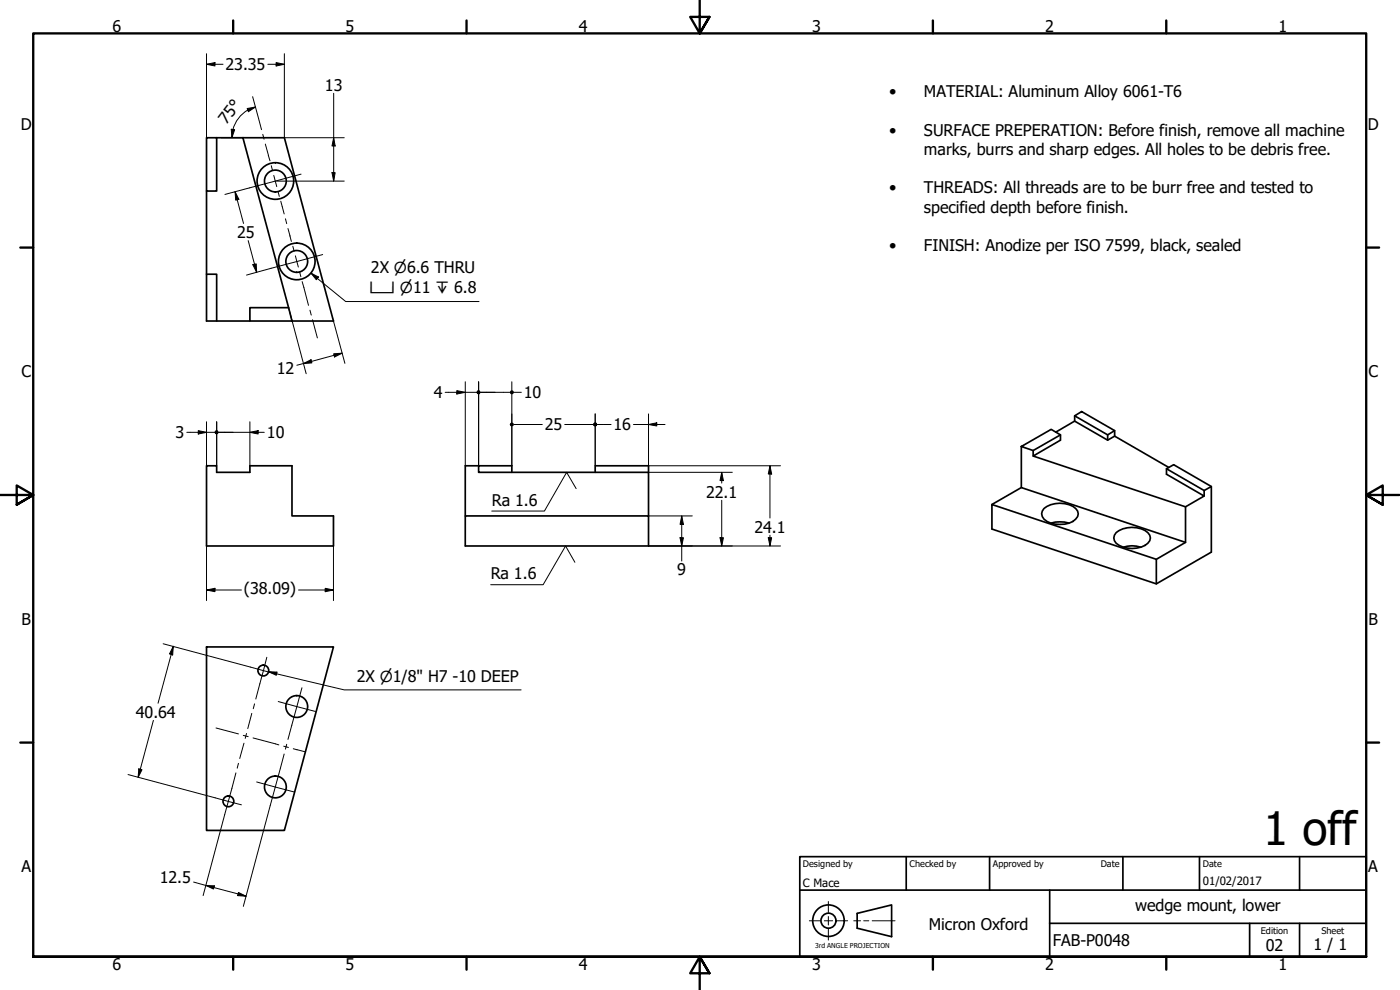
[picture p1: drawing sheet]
<svg xmlns="http://www.w3.org/2000/svg" width="420mm" height="297mm" viewBox="0 0 420 297" stroke-linecap="round" stroke-linejoin="round" font-family="sans-serif">
<!-- layer: Visible (ISO) -->
<g fill="none" stroke="#000" stroke-width=".51">
<path d="M62 41.3h3v16h-3zM62 57.3v25M65 41.3h7.9l13.7 51M72.9 41.3h12.4l14.8 55h-12.5M65 96.3v-14h-3v14h13M75 92.3h11.6l1 4h-12.6zM62 139.7h3v2h10v-2h12.6v15.1h12.5v9h-38.1zM143.6 139.7h-4v15.1M306.5 134l9-5.2 2.8 1.7-8.2 4.7zM306.5 134v12.3l49.3 16.4M310.1 135.2v1.6M316.9 129.7l5.6-3.3 9.9 5.7 2.1-1.2 16.3 9.4"/>
<path d="M318.3 130.5v1.6l-8.2 4.7 45.7 15.3 5.6-3.3-11.3-6.5v-1.7l2.1-1.2 11.3 6.6M322.5 124.8l2.1-1.3 9.9 5.7-2.1 1.3zM322.5 124.8v1.6M332.4 130.5v1.6M334.5 129.2v1.7M139.6 154.8h55v9h-55zM153.6 141.7v-2h-10v2h51v13.1M178.6 141.7v-2h16v2M306.5 146.3l-8.8 5.1M313.3 152.6a7.9 7.9 0 0 1 9.5 0 2.03 2.03 0 0 1 0 3.2 7.9 7.9 0 0 1-9.5 0 2.15 2.15 0 0 1 0-3.2zM315.4 157a9.7 9.7 0 0 1 5.4 0M335 159.8a7.9 7.9 0 0 1 9.5 0 2.22 2.22 0 0 1-.8 3.8 8.2 8.2 0 0 1-8.7-.6 2.15 2.15 0 0 1 0-3.2z"/>
<path d="M350.1 140.6l11.3 6.6M355.8 152.1v10.6l-8.8 5.1M361.4 148.8v-1.6l2.1-1.2v19.7l-16.5 9.5-49.3-16.5v-7.3l49.3 16.4v7.4M337.1 164.2a8.2 8.2 0 0 1 5.3 0M62 194.1h38.1l-14.8 55.1h-23.3z"/>
<circle cx="82.6" cy="54.3" r="5.5"/>
<circle cx="82.6" cy="54.3" r="3.3"/>
<circle cx="89.1" cy="78.4" r="5.5"/>
<circle cx="89.1" cy="78.4" r="3.3"/>
<circle cx="79" cy="201.2" r="1.62"/>
<circle cx="89.1" cy="212" r="3.3"/>
<circle cx="82.6" cy="236.1" r="3.3"/>
<circle cx="68.5" cy="240.4" r="1.62"/>
</g>
<!-- layer: Border (ISO) -->
<g fill="none" stroke="#000" stroke-width=".7">
<path d="M70 6.1v3.9M140 6.1v3.9M210 0v10l-2.9-4.9h5.8l-2.9 4.9 2.9-4.9M280 6.1v3.9M350 6.1v3.9M6.1 74.3h3.9M410 74.3h3.9M0 148.5h10l-5-2.8v5.7l5-2.9-5 2.9M420 148.5h-10l5-2.8v5.7l-5-2.9 5 2.9M6.1 222.8h3.9M410 222.8h3.9M10 287.1v-277.1h400v277.1h-400h400"/>
<path d="M70 287.1v3.8M140 287.1v3.8M212.9 292l-2.9-4.9 2.9 4.9h-5.8l2.9-4.9v9.9M280 287.1v3.8M350 287.1v3.8"/>
</g>
<!-- layer: Sketch Geometry (ANSI) -->
<path d="M242.9 276.3h3.2M247.4 276.3h2.5M248.6 270.5v3.3M248.6 275v2.5M248.6 278.8v3.3M251.1 276.3h3.3M256.2 276.3h2.1M259.2 276.3h1.5M261.7 276.3h6.9" fill="none" stroke="#000" stroke-width=".3"/>
<g fill="none" stroke="#000" stroke-width=".51">
<path d="M257.2 274.1l10.4-2.6v9.5l-10.4-2.5z"/>
<circle cx="248.6" cy="276.2" r="4.7"/>
<circle cx="248.6" cy="276.2" r="2.25"/>
</g>
<!-- layer: Title (ISO) -->
<path d="M240 257h170v30.1h-170zM272 257v10.1M297 257v10.1M337 257v10.1M360 257v10.1M390 257v10.1M240 267.1h170M315 277h95M315 267.1v20M375 277v10.1M390 277v10.1" fill="none" stroke="#000" stroke-width=".51"/>
<!-- layer: Center Mark (ISO) -->
<path d="M90.4 52.2l-15.5 4.2M96.8 76.4l-15.5 4.1M75.1 200.1l7.9 2.1M83.5 210.5l11.2 3M64.6 239.4l7.9 2.1M77 234.6l11.2 3" fill="none" stroke="#000" stroke-width=".3"/>
<!-- layer: Centerline (ISO) -->
<g fill="none" stroke="#000" stroke-width=".3">
<path d="M77.6 35.5l.9 3.4M78.9 40.3l.3 1.5M79.6 43.2l1 3.5M80.5 46.6l.5 1.6M81.4 49.7l.4 1.5M82.2 52.6l.9 3.4M83.4 57.5l.4 1.4M84.3 60.4l1 3.8M85.7 65.6l.3 1.5M86.4 68.6l.7 2.3M87 70.7l.4 1.7M87.9 73.9l.4 1.4"/>
<path d="M88.6 76.8l.9 3.3M89.9 81.6l.4 1.4M90.7 84.5l1.9 7.1M93 93.1l.4 1.4M93.8 95.9l1.4 5.5M80.1 197.2l-3.3 12.5M64.8 218.4l6.8 1.8M75.6 214l-1.2 4.6M76.4 211.2l-.4 1.4M90.6 206.4l-4.2 15.5M70.8 231.9l-3.4 12.5M71.6 229l-.4 1.5"/>
<path d="M73 220.6l1.5 .4M73.2 223l-1.3 4.6M74 220.1l-.4 1.4M75.9 221.4l7.8 2.1M85.2 223.9l1.4 .4M85.3 226.2l-4.2 15.5M86 223.3l-.3 1.5M88 224.6l1.2 .4M89 224.9l2.4 .6"/>
</g>
<!-- layer: Dimension (ISO) -->
<g fill="none" stroke="#000" stroke-width=".3">
<path d="M62 19.3l2.5-.5v1zM62 16.1v25.2M62 19.3h4.9M80.4 19.3h4.9M82.9 18.8l2.4 .5-2.4 .5zM85.3 16.1v25.2h18M69.4 38.8l1 .1-.8 2.4zM69.9 38.8l-.3 2.5M74.2 32.6l2.4-.5-2.1 1.4zM74.4 33a9.6 9.6 0 0 0-4.5 5.8M75.8 29l1.8 6.5M76.6 32.1l-2.2 1"/>
<path d="M100.1 28v26.3M66.4 41.3h6.5M70.5 57.5l1.2 2.3-1 .3zM70.5 57.5l2.6 9.5M74.9 56.4l-7.4 1.9M83 54.3h20.3M99.6 51.8h1l-.5 2.5zM100.1 41.3l.5 2.5h-1zM74.5 72.2l2.5 9.5M75.9 79.4l1-.2 .1 2.5zM81.3 80.5l-7.3 2M86.6 92.3l5.3 19.8"/>
<path d="M100.1 96.3l3.4 12.7M91.1 109.1l2.2-1.2 .3 1zM100.1 106.2l2.6-.2-2.3 1.1zM102.7 106l-13.6 3.6M133.6 117.7h10M137.1 117.2l2.5 .5-2.5 .5zM139.6 114.5v25.2M143.6 114.5v25.2M144.2 117.7h8.8M153.6 117.7h2.9M153.6 114.5v25.2M56.1 129.7h8.9"/>
<path d="M59.5 129.2l2.5 .5-2.5 .5zM62 126.5v13.2M65 126.5v13.2M65.6 129.7h13.7M75 129.7l2.5-.5v1zM75 126.5v13.2M154.2 127.4h8.6M169.5 127.4h8.5M178.6 124.2v15.5M179.3 127.4h4.1M190.1 127.4h9.5M194.6 127.4l2.5-.5v.9z"/>
<path d="M194.6 124.2v15.5h39.7M231.1 139.7l.5 2.5h-1zM231.1 139.7v15.7M194.6 154.8h13.2M194.6 141.7h25.2M204.6 154.8l.5 2.5h-1zM204.6 154.8v13.5M216.6 141.7l.5 2.5h-1zM216.6 141.7v3.3M216.6 150.1v13.7M62 177l2.5-.5v1zM62 163.8v16.4"/>
<path d="M62 177h10.5M89.6 177h10.5M97.6 176.5l2.5 .5-2.5 .5zM100.1 163.8v16.4M194.6 163.8h39.7M204.1 161.3h1l-.5 2.5zM216.1 161.3h1l-.5 2.5zM230.6 161.3h1l-.5 2.5zM231.1 160.6v3.2M49 193.2l26.1 6.9M52 193.9l-.2 2.6-.9-.3zM52 193.9l-4.6 17.1"/>
<path d="M46 216.1l-4.5 17.1M38.4 232.4l26.2 7M41.7 230.7l.9 .2-1.1 2.3zM67.4 244.4l-6.4 24.3M81.1 241.7l-8.1 30.3M58.1 264.7l15.8 4.2M61.8 265.7l2.5 .1-.2 .9zM71.6 267.8l2.3 1.1-2.6-.2z"/>
</g>
<g fill="#000">
<path d="M62 19.3l2.5-.5v1z" fill-rule="evenodd"/>
<path d="M82.9 18.8l2.4 .5-2.4 .5z" fill-rule="evenodd"/>
<path d="M69.4 38.8l1 .1-.8 2.4z" fill-rule="evenodd"/>
<path d="M74.2 32.6l2.4-.5-2.1 1.4z" fill-rule="evenodd"/>
<path d="M70.5 57.5l1.2 2.3-1 .3z" fill-rule="evenodd"/>
<path d="M99.6 51.8h1l-.5 2.5z" fill-rule="evenodd"/>
<path d="M100.1 41.3l.5 2.5h-1z" fill-rule="evenodd"/>
<path d="M75.9 79.4l1-.2 .1 2.5z" fill-rule="evenodd"/>
<path d="M91.1 109.1l2.2-1.2 .3 1z" fill-rule="evenodd"/>
<path d="M100.1 106.2l2.6-.2-2.3 1.1z" fill-rule="evenodd"/>
<path d="M137.1 117.2l2.5 .5-2.5 .5z" fill-rule="evenodd"/>
<path d="M59.5 129.2l2.5 .5-2.5 .5z" fill-rule="evenodd"/>
<path d="M75 129.7l2.5-.5v1z" fill-rule="evenodd"/>
<path d="M194.6 127.4l2.5-.5v.9z" fill-rule="evenodd"/>
<path d="M204.6 154.8l.5 2.5h-1z" fill-rule="evenodd"/>
<path d="M216.6 141.7l.5 2.5h-1z" fill-rule="evenodd"/>
<path d="M231.1 139.7l.5 2.5h-1z" fill-rule="evenodd"/>
<path d="M62 177l2.5-.5v1z" fill-rule="evenodd"/>
<path d="M97.6 176.5l2.5 .5-2.5 .5z" fill-rule="evenodd"/>
<path d="M204.1 161.3h1l-.5 2.5z" fill-rule="evenodd"/>
<path d="M216.1 161.3h1l-.5 2.5z" fill-rule="evenodd"/>
<path d="M230.6 161.3h1l-.5 2.5z" fill-rule="evenodd"/>
<path d="M52 193.9l-.2 2.6-.9-.3z" fill-rule="evenodd"/>
<path d="M41.7 230.7l.9 .2-1.1 2.3z" fill-rule="evenodd"/>
<path d="M61.8 265.7l2.5 .1-.2 .9z" fill-rule="evenodd"/>
<path d="M71.6 267.8l2.3 1.1-2.6-.2z" fill-rule="evenodd"/>
<circle cx="143.6" cy="117.7" r=".61"/>
<circle cx="153.6" cy="117.7" r=".63"/>
<circle cx="65" cy="129.7" r=".61"/>
<circle cx="153.6" cy="127.3" r=".62"/>
<circle cx="178.6" cy="127.3" r=".62"/>
<circle cx="178.6" cy="127.4" r=".63"/>
</g>
<!-- layer: Symbol (ISO) -->
<path d="M93.3 82l2.3 1.1-.7 .8zM93.3 82l10.5 8.5h40M172.9 146.6l-2.8-4.9-6.7 11.6h-15.8M172.5 168.7l-2.8-4.9-6.7 11.6h-15.7M80.6 201.5l2.5 .2-.2 .9zM80.6 201.5l22.7 5.5h53.1" fill="none" stroke="#000" stroke-width=".3"/>
<g fill="#000">
<path d="M93.3 82l2.3 1.1-.7 .8z" fill-rule="evenodd"/>
<path d="M80.6 201.5l2.5 .2-.2 .9z" fill-rule="evenodd"/>
</g>
<text font-size="13.8" x="379.1" y="253.5">1 off</text>
<g font-size="4.8">
<text x="33.7" y="9.6">6</text>
<text x="103.7" y="9.6">5</text>
<text x="173.7" y="9.6">4</text>
<text x="243.7" y="9.6">3</text>
<text x="313.7" y="9.6">2</text>
<text x="383.7" y="9.6">1</text>
<text x="67.7" y="21.1">23.35</text>
<text x="97.5" y="27.2">13</text>
<text x="266.8" y="29.2">•</text>
<text x="277.3" y="29.2">MATERIAL: Aluminum Alloy 6061-T6</text>
<text x="6.2" y="38.9">D</text>
<text x="68" y="37.5" transform="rotate(-53 68 37.5)">75°</text>
<text x="266.8" y="40.8">•</text>
<text x="277.3" y="40.8">SURFACE PREPERATION: Before finish, remove all machine</text>
<text x="410.5" y="38.9">D</text>
<text x="277.3" y="46.5">marks, burrs and sharp edges. All holes to be debris free.</text>
<text x="266.8" y="58">•</text>
<text x="277.3" y="58">THREADS: All threads are to be burr free and tested to</text>
<text x="277.3" y="63.8">specified depth before finish.</text>
<text x="71.2" y="71.4">25</text>
<text x="266.8" y="75.3">•</text>
<text x="277.3" y="75.3">FINISH: Anodize per ISO 7599, black, sealed</text>
<text x="111.3" y="81.9">2X ⌀6.6 THRU</text>
<text x="6.4" y="113.1">C</text>
<text x="83.1" y="112.3">12</text>
<text x="410.7" y="113.1">C</text>
<text x="130.2" y="119.5">4</text>
<text x="157.2" y="119.5">10</text>
<text x="52.6" y="131.5">3</text>
<text x="80.1" y="131.5">10</text>
<text x="163.5" y="129.1">25</text>
<text x="184.1" y="129.1">16</text>
<text x="212" y="149.3">22.1</text>
<text x="147.6" y="151.8">Ra 1.6</text>
<text x="226.4" y="159.8">24.1</text>
<text x="147.3" y="173.8">Ra 1.6</text>
<text x="203.3" y="172.6">9</text>
<text x="73.2" y="178.4">(38.09)</text>
<text x="6.4" y="187.4">B</text>
<text x="410.7" y="187.4">B</text>
<text x="107.1" y="204.6">2X ⌀1/8&quot; H7 -10 DEEP</text>
<text x="40.8" y="215.3">40.64</text>
<text x="6.4" y="261.7">A</text>
<text x="410.7" y="261.7">A</text>
<text x="47.9" y="265">12.5</text>
<text x="340.7" y="273.4">wedge mount, lower</text>
<text x="278.8" y="279">Micron Oxford</text>
<text x="316" y="283.8">FAB-P0048</text>
<text x="379.9" y="285.3">02</text>
<text x="394.2" y="285">1 / 1</text>
<text x="33.7" y="290.9">6</text>
<text x="103.7" y="290.9">5</text>
<text x="173.7" y="290.9">4</text>
<text x="243.7" y="290.9">3</text>
<text x="313.7" y="290.9">2</text>
<text x="383.7" y="290.9">1</text>
</g>
<text font-size="4.6" x="110.9" y="88.1">⌴ ⌀11 ↧ 6.8</text>
<g font-size="3.4">
<text x="241" y="266">C Mace</text>
<text x="361" y="265.5">01/02/2017</text>
</g>
<g font-size="2.7">
<text x="241" y="260.1">Designed by</text>
<text x="273" y="260.1">Checked by</text>
<text x="298" y="260.1">Approved by</text>
<text x="330.3" y="260">Date</text>
<text x="361" y="260">Date</text>
<text x="378.4" y="280.1">Edition</text>
<text x="396.6" y="280.1">Sheet</text>
</g>
<text font-size="2" x="244.6" y="284.5">3rd ANGLE PROJECTION</text>
</svg>
